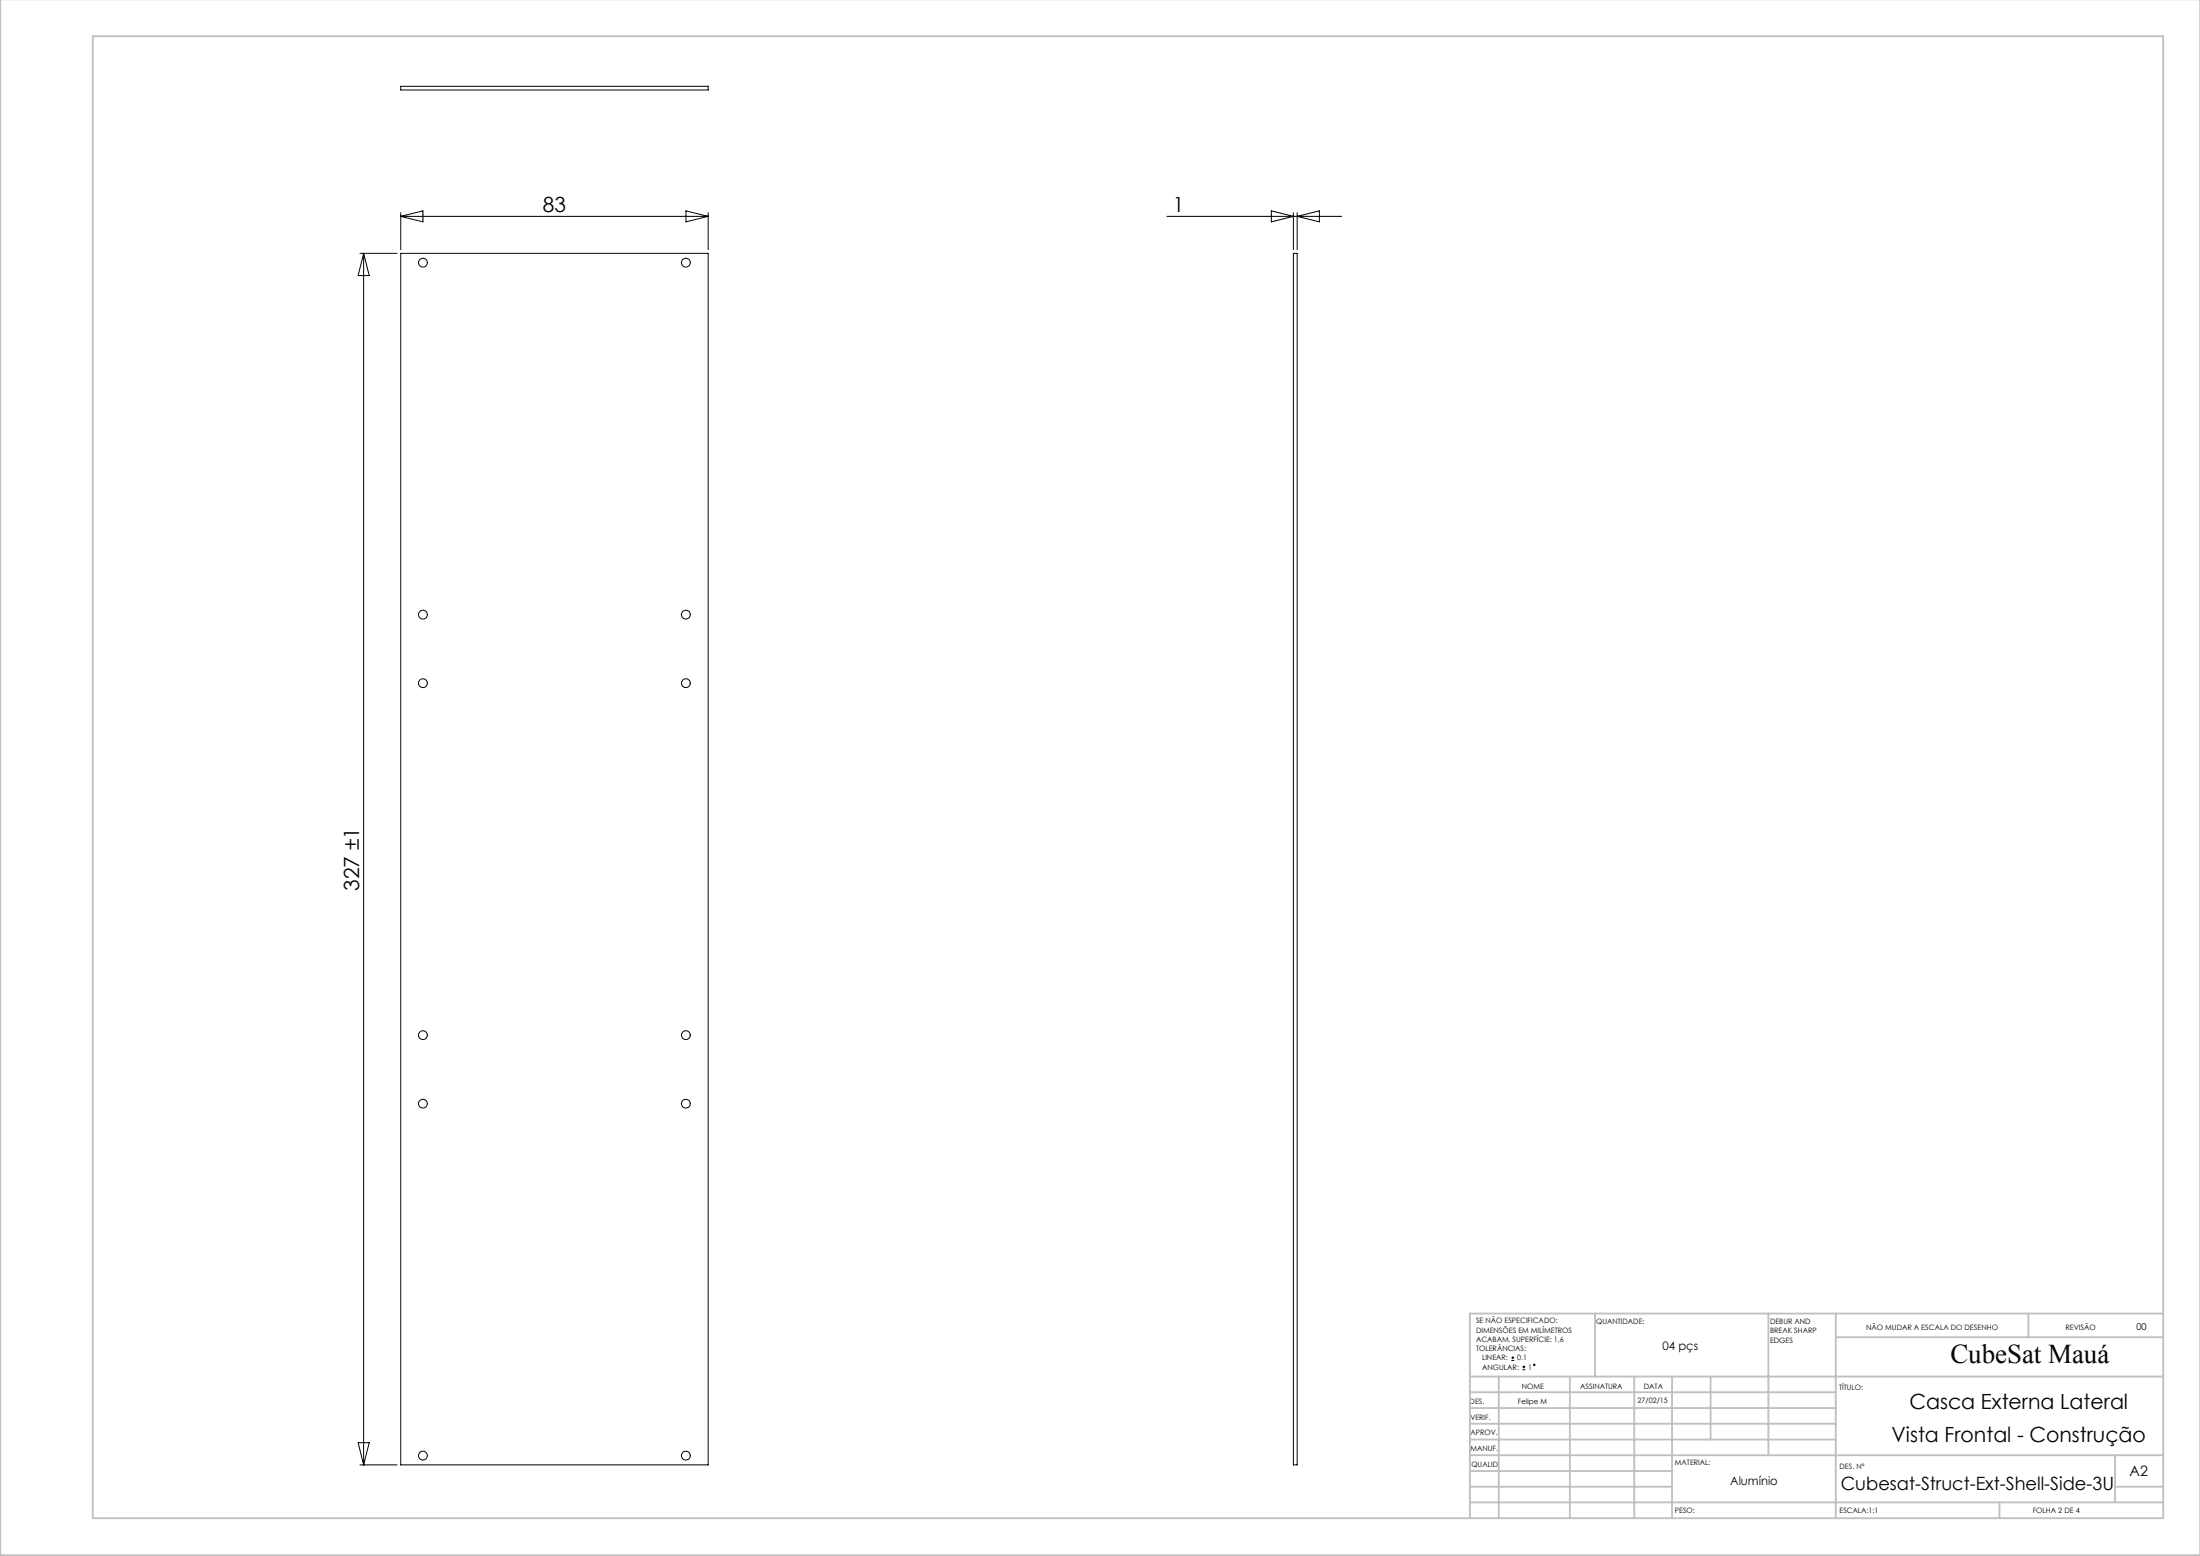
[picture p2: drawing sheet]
<svg xmlns="http://www.w3.org/2000/svg" width="594mm" height="420mm" viewBox="0 0 594 420" stroke-linecap="round" stroke-linejoin="round" font-family="sans-serif">
<g fill="none" stroke="#000" stroke-width=".27">
<path d="M108.2 23.3h83v1h-83zM108.2 57.4v10M108.2 58.4h83M108.2 58.4l6-1.5v3zM185.2 56.9l6 1.5-6 1.5zM191.2 57.4v10M315.1 58.4h47.1M343.3 56.9l5.9 1.5-5.9 1.5zM349.2 57.4v10M350.2 57.4v10M350.2 58.4l6-1.5v3zM97.2 68.4h10"/>
<path d="M98.2 68.4v327M98.2 68.4l1.5 6h-3zM108.2 68.4h83v327h-83zM349.2 68.4h1v327h-1zM408.1 367.2h.7M408.1 366.5h.7M408.4 366.1v.7M411.1 369.7h.7M411.1 369h.7M411.4 368.6v.7M96.7 389.4h3l-1.5 6zM97.2 395.4h10"/>
<circle cx="114.2" cy="70.9" r="1.19"/>
<circle cx="185.2" cy="70.9" r="1.19"/>
<circle cx="114.2" cy="165.9" r="1.19"/>
<circle cx="185.2" cy="165.9" r="1.19"/>
<circle cx="114.2" cy="184.4" r="1.2"/>
<circle cx="185.2" cy="184.4" r="1.2"/>
<circle cx="114.2" cy="279.4" r="1.2"/>
<circle cx="185.2" cy="279.4" r="1.2"/>
<circle cx="114.2" cy="297.9" r="1.19"/>
<circle cx="185.2" cy="297.9" r="1.19"/>
<circle cx="414.3" cy="368.4" r=".19"/>
<circle cx="114.2" cy="392.9" r="1.2"/>
<circle cx="185.2" cy="392.9" r="1.2"/>
</g>
<g fill="none" stroke="#c0c0c0" stroke-width=".5">
<path d="M.1 -.1v419.9h594M25 9.8h559.1v400h-559.1zM430.7 354.6v17M477.4 354.6v38.2M495.7 354.6v55.2M547.7 354.6v6.3M584.1 354.6h-187.2v55.2M396.9 371.6h187.2M396.9 375.8h98.8M404.7 371.6v38.2M423.9 371.6v38.2M441.3 371.6v38.2"/>
<path d="M451.4 371.6v38.2M461.9 371.6v17M495.7 360.9h88.4M396.9 388.6h98.8M396.9 384.3h98.8M396.9 380.1h98.8M396.9 397.1h54.5M396.9 392.8h187.2M571.1 392.8v12.7M396.9 405.5h187.2M396.9 401.3h54.5M539.9 405.5v4.3"/>
<path d="M571.1 401.3h13"/>
</g>
<text font-size="7.3" x="526.6" y="367.9">CubeSat Mauá</text>
<g font-size="5.6">
<text x="146.6" y="57.2">83</text>
<text x="316.6" y="57.2">1</text>
<text x="97" y="240.5" transform="rotate(-90 97 240.5)">327 ±1</text>
<text x="515.6" y="380.3">Casca Externa Lateral</text>
<text x="510.7" y="389.2">Vista Frontal - Construção</text>
</g>
<text font-size="4.9" x="497" y="402.1">Cubesat-Struct-Ext-Shell-Side-3U</text>
<text font-size="3.9" x="575" y="398.4">A2</text>
<g font-size="3.2">
<text x="448.8" y="364.3">04 pçs</text>
<text x="467.2" y="400.8">Alumínio</text>
</g>
<text font-size="2.5" x="576.8" y="358.9">00</text>
<g font-size="2">
<text x="398.5" y="357.2">SE NÃO ESPECIFICADO:</text>
<text x="398.5" y="359.7">DIMENSÕES EM MILÍMETROS</text>
<text x="431" y="357.5">QUANTIDADE:</text>
<text x="477.9" y="357.4">DEBUR AND</text>
<text x="477.9" y="359.9">BREAK SHARP</text>
<text x="503.9" y="359">NÃO MUDAR A ESCALA DO DESENHO</text>
<text x="557.7" y="359">REVISÃO</text>
<text x="398.5" y="362.2">ACABAM. SUPERFÍCIE: 1,6</text>
<text x="398.5" y="364.7">TOLERÂNCIAS:</text>
<text x="477.9" y="362.4">EDGES</text>
<text x="400.1" y="367.2">LINEAR:</text>
<text x="400.2" y="369.7">ANGULAR:</text>
<text x="409.6" y="367.2">0.1</text>
<text x="412.6" y="369.7">1</text>
<text x="410.9" y="374.9">NOME</text>
<text x="426.6" y="374.8">ASSINATURA</text>
<text x="443.8" y="374.8">DATA</text>
<text x="496.6" y="375.1">TÍTULO:</text>
<text x="396.8" y="379">DES.</text>
<text x="397" y="383.2">VERIF.</text>
<text x="409.8" y="379">Felipe M</text>
<text x="442.2" y="378.8">27/02/15</text>
<text x="397" y="387.3">APROV.</text>
<text x="397.1" y="391.7">MANUF.</text>
<text x="452.2" y="395.4">MATERIAL:</text>
<text x="397.3" y="396">QUALID</text>
<text x="496.7" y="396.5">DES. Nº</text>
<text x="452.2" y="408.4">PESO:</text>
<text x="496.7" y="408.5">ESCALA:1:1</text>
<text x="548.8" y="408.4">FOLHA 2 DE 4</text>
</g>
</svg>
